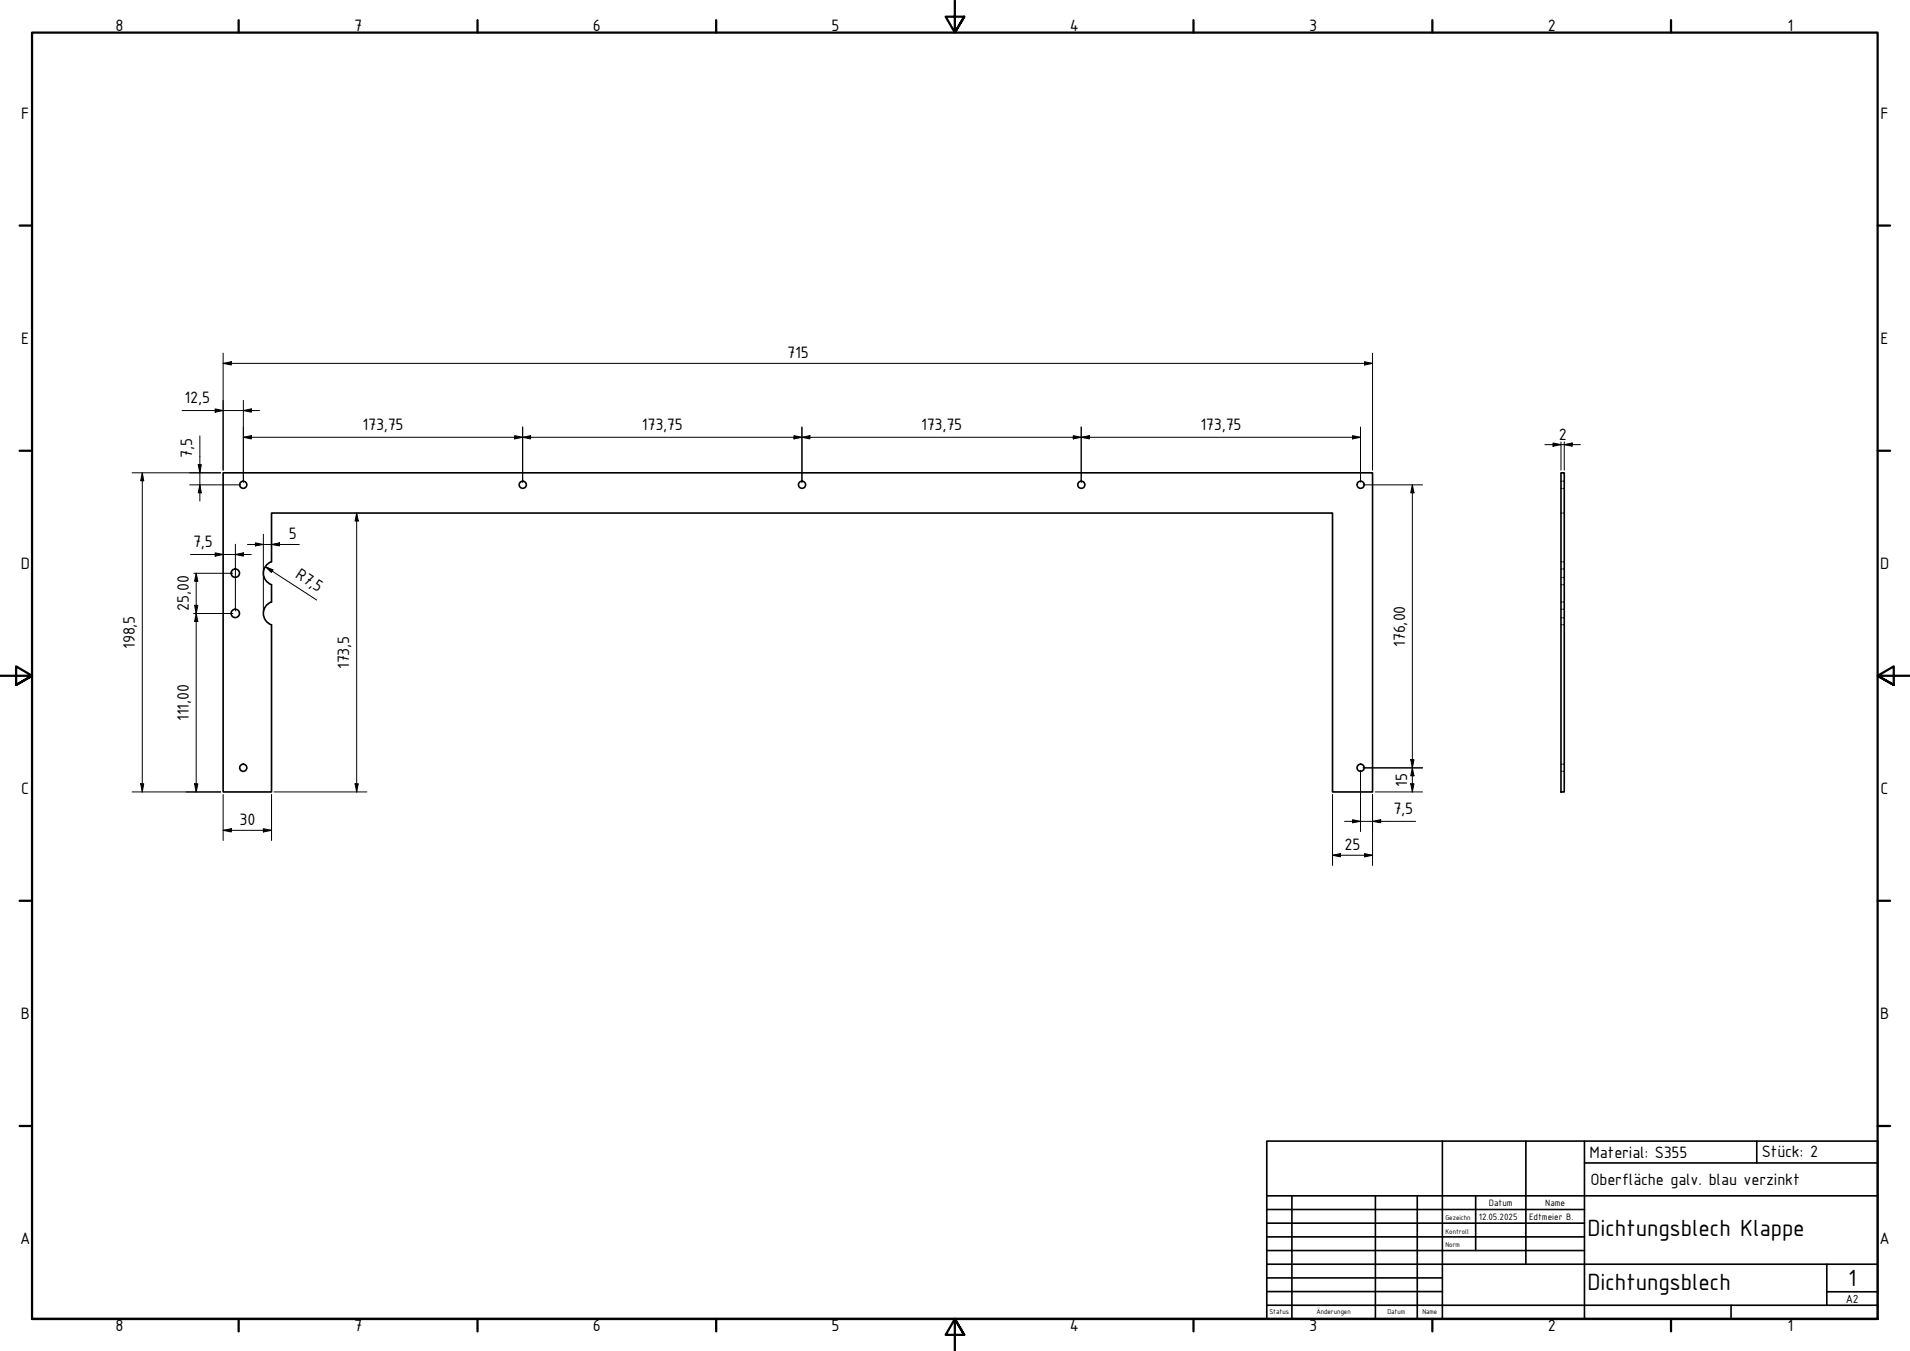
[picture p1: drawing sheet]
<svg xmlns="http://www.w3.org/2000/svg" width="594mm" height="420mm" viewBox="0 0 594 420" stroke-linecap="round" stroke-linejoin="round" font-family="sans-serif">
<!-- layer: Sichtbar (ISO) -->
<g fill="none" stroke="#000" stroke-width=".51">
<path d="M485.5 147h1v99.3h-1zM84.4 181.8a3.8 3.8 0 0 1-2.5-3.5 3.8 3.8 0 0 1 2.5-3.6l.1-15.1h330v86.7h12.4v-99.3h-357.5v99.3h15.1v-52a3.7 3.7 0 0 1-2.6-3.5 3.7 3.7 0 0 1 2.5-3.6M84.5 181.8v5.4"/>
<circle cx="75.7" cy="150.8" r="1.11"/>
<circle cx="162.6" cy="150.8" r="1.11"/>
<circle cx="249.5" cy="150.8" r="1.11"/>
<circle cx="336.3" cy="150.8" r="1.11"/>
<circle cx="423.2" cy="150.8" r="1.11"/>
<circle cx="73.2" cy="178.3" r="1.3"/>
<circle cx="73.2" cy="190.8" r="1.3"/>
<circle cx="75.7" cy="238.8" r="1.11"/>
<circle cx="423.2" cy="238.8" r="1.11"/>
</g>
<!-- layer: Verdeckt (ISO) -->
<g fill="none" stroke="#000" stroke-width=".38">
<path d="M485.5 159.6h.3M485.5 149.6h.3M485.5 151.9h.3M486.2 159.6h.3M486.2 149.6h.3M486.2 151.9h.3M485.5 174.7h.3M485.5 177h.3M485.5 179.6h.3M486.2 174.7h.3M486.2 177h.3M486.2 179.6h.3"/>
<path d="M485.5 181.8h.3M485.5 194.3h.3M485.5 187.2h.3M485.5 189.5h.3M485.5 192.1h.3M486.2 181.8h.3M486.2 194.3h.3M486.2 187.2h.3M486.2 189.5h.3M486.2 192.1h.3M485.5 237.7h.3M485.5 239.9h.3"/>
<path d="M486.2 237.7h.3M486.2 239.9h.3"/>
</g>
<!-- layer: Rahmen (ISO) -->
<g fill="none" stroke="#000" stroke-width=".7">
<path d="M74.2 6.3v3.8M148.5 6.3v3.8M222.8 6.3v3.8M297 .2v9.9l-2.9-4.9h5.8l-2.9 4.9 2.9-4.9M371.2 6.3v3.8M445.5 6.3v3.8M519.7 6.3v3.8M6.1 70.1h3.9M584 70.1h3.9M6.1 140.2h3.9M584 140.2h3.9M0 210.2h10l-5-3v5.8l5-2.8-5 2.8"/>
<path d="M594 210.2h-10l5-3v5.8l-5-2.8 5 2.8M6.1 280.1h3.9M584 280.1h3.9M6.1 350.2h3.9M584 350.2h3.9M10 410.2v-400.1h574v400.1h-574h574M74.2 410.2v3.9M148.5 410.2v3.9M222.8 410.2v3.9M299.9 415.1l-2.9-4.9 2.9 4.9h-5.8l2.9-4.9v10M371.2 410.2v3.9M445.5 410.2v3.9"/>
<path d="M519.7 410.2v3.9"/>
</g>
<!-- layer: Titel (ISO) -->
<g fill="none" stroke="#000" stroke-width=".51">
<path d="M394 354.9h190v55.3h-190zM448.6 354.9v55.3M474.6 354.9v38.3M492.8 354.9v55.3M546.4 354.9v6.8M394 376.2h98.8M394 371.9h190M401.8 371.9v38.3M427.8 371.9v38.3M440.8 371.9v38.3M459 371.9v17M492.8 361.7h91.2"/>
<path d="M394 380.4h98.8M394 384.7h98.8M394 388.9h98.8M394 393.2h190M394 397.4h54.6M568.2 393.2v12.7M394 405.9h190M394 401.7h54.6M538.4 405.9v4.3M568.2 401.7h15.8"/>
</g>
<g fill="none" stroke="#000" stroke-width=".31">
<path d="M69.4 113l2.5-.5v1zM69.4 113h357.5M69.4 109.8v36.4M424.4 112.5l2.5 .5-2.5 .5zM426.9 109.8v36.4M56.6 127.7h24.1M62.2 135.6v20.2M66.9 127.2l2.5 .5-2.5 .5zM75.7 127.7l2.5-.5v1zM75.7 136l2.5-.5v1zM75.7 124.5v25.5M75.7 136h347.5"/>
<path d="M160.1 135.5l2.5 .5-2.5 .5zM162.6 136l2.4-.5v1zM162.6 132.8v17.2M247 135.5l2.4 .5-2.4 .5zM249.4 136l2.5-.5v1zM249.4 132.8v17.2M333.8 135.5l2.5 .5-2.5 .5zM336.3 136l2.5-.5v1zM336.3 132.8v17.2M420.7 135.5l2.5 .5-2.5 .5zM423.2 132.8v17.2M480.5 138.3h11.1"/>
<path d="M483 137.8l2.5 .5-2.5 .5zM485.5 137.5v8.7M486.5 138.3l2.5-.5v1zM486.5 137.5v8.7M41.1 147h27.5M44.3 147l.4 2.5h-.9zM44.3 147v99.3M59 150.8h15.9M61.7 144.5h.9l-.4 2.5zM62.2 150.8l.4 2.5h-.9zM110.9 159.6l.5 2.4h-1zM110.9 159.6v86.7"/>
<path d="M424 150.8h18.5M439.3 150.8l.5 2.5h-1zM439.3 150.8v95.5M59.2 172.4h19M60.3 178.3h12.1M61 178.3l.5 2.5h-1zM61 178.3v68M66.9 171.9l2.5 .5-2.5 .6zM73.2 172.4l2.5-.5v1.1zM73.2 169.3v20.7M77 169.3h16.1M79.4 168.8l2.5 .5-2.5 .5z"/>
<path d="M81.9 166.2v23.8M82.5 176.3l2.4 .9-.5 .8zM82.5 176.3l16 10.3M84.5 169.3l2.4-.5v1zM60.3 190.8h12.1M60.5 188.3h1l-.5 2.5zM61 190.8l.5 2.5h-1zM423.2 239.6v19M424 238.8h18.5M438.8 236.3h1l-.5 2.5zM439.3 238.8l.5 2.5h-1zM41.1 246.3h27.5"/>
<path d="M43.8 243.8h.9l-.4 2.5zM60.5 243.8h1l-.5 2.5zM69.4 258.2l2.5-.5v1zM69.4 247.1v14.3M69.4 258.2h15.1M81.9 257.7l2.6 .5-2.6 .5zM84.5 247.1v14.3M85.2 246.3h28.9M110.4 243.8h1l-.5 2.5zM414.5 247.1v22.1M418.2 255.4h22.1M420.7 254.9l2.5 .5-2.5 .5z"/>
<path d="M426.9 255.4l2.6-.5v1zM426.9 247.1v22.1M427.7 246.3h14.8M438.8 243.8h1l-.5 2.5zM414.5 266l2.4-.5v1zM414.5 266h12.4M424.4 265.5l2.5 .5-2.5 .5z"/>
</g>
<g fill="#000">
<path d="M69.4 113l2.5-.5v1z" fill-rule="evenodd"/>
<path d="M424.4 112.5l2.5 .5-2.5 .5z" fill-rule="evenodd"/>
<path d="M66.9 127.2l2.5 .5-2.5 .5z" fill-rule="evenodd"/>
<path d="M75.7 127.7l2.5-.5v1z" fill-rule="evenodd"/>
<path d="M75.7 136l2.5-.5v1z" fill-rule="evenodd"/>
<path d="M160.1 135.5l2.5 .5-2.5 .5z" fill-rule="evenodd"/>
<path d="M162.6 136l2.4-.5v1z" fill-rule="evenodd"/>
<path d="M247 135.5l2.4 .5-2.4 .5z" fill-rule="evenodd"/>
<path d="M249.4 136l2.5-.5v1z" fill-rule="evenodd"/>
<path d="M333.8 135.5l2.5 .5-2.5 .5z" fill-rule="evenodd"/>
<path d="M336.3 136l2.5-.5v1z" fill-rule="evenodd"/>
<path d="M420.7 135.5l2.5 .5-2.5 .5z" fill-rule="evenodd"/>
<path d="M483 137.8l2.5 .5-2.5 .5z" fill-rule="evenodd"/>
<path d="M486.5 138.3l2.5-.5v1z" fill-rule="evenodd"/>
<path d="M44.3 147l.4 2.5h-.9z" fill-rule="evenodd"/>
<path d="M61.7 144.5h.9l-.4 2.5z" fill-rule="evenodd"/>
<path d="M62.2 150.8l.4 2.5h-.9z" fill-rule="evenodd"/>
<path d="M439.3 150.8l.5 2.5h-1z" fill-rule="evenodd"/>
<path d="M66.9 171.9l2.5 .5-2.5 .6z" fill-rule="evenodd"/>
<path d="M73.2 172.4l2.5-.5v1.1z" fill-rule="evenodd"/>
<path d="M79.4 168.8l2.5 .5-2.5 .5z" fill-rule="evenodd"/>
<path d="M82.5 176.3l2.4 .9-.5 .8z" fill-rule="evenodd"/>
<path d="M84.5 169.3l2.4-.5v1z" fill-rule="evenodd"/>
<path d="M110.9 159.6l.5 2.4h-1z" fill-rule="evenodd"/>
<path d="M60.5 188.3h1l-.5 2.5z" fill-rule="evenodd"/>
<path d="M61 190.8l.5 2.5h-1z" fill-rule="evenodd"/>
<path d="M61 178.3l.5 2.5h-1z" fill-rule="evenodd"/>
<path d="M438.8 236.3h1l-.5 2.5z" fill-rule="evenodd"/>
<path d="M43.8 243.8h.9l-.4 2.5z" fill-rule="evenodd"/>
<path d="M60.5 243.8h1l-.5 2.5z" fill-rule="evenodd"/>
<path d="M69.4 258.2l2.5-.5v1z" fill-rule="evenodd"/>
<path d="M81.9 257.7l2.6 .5-2.6 .5z" fill-rule="evenodd"/>
<path d="M110.4 243.8h1l-.5 2.5z" fill-rule="evenodd"/>
<path d="M420.7 254.9l2.5 .5-2.5 .5z" fill-rule="evenodd"/>
<path d="M426.9 255.4l2.6-.5v1z" fill-rule="evenodd"/>
<path d="M438.8 243.8h1l-.5 2.5z" fill-rule="evenodd"/>
<path d="M439.3 238.8l.5 2.5h-1z" fill-rule="evenodd"/>
<path d="M414.5 266l2.4-.5v1z" fill-rule="evenodd"/>
<path d="M424.4 265.5l2.5 .5-2.5 .5z" fill-rule="evenodd"/>
</g>
<g font-size="7.9">
<text x="493.8" y="384.3">Dichtungsblech Klappe</text>
<text x="493.8" y="401.3">Dichtungsblech</text>
<text x="574.9" y="400">1</text>
</g>
<g font-size="5.5">
<text x="35.9" y="9.8">8</text>
<text x="110.2" y="9.8">7</text>
<text x="184.4" y="9.8">6</text>
<text x="258.6" y="9.8">5</text>
<text x="332.7" y="9.8">4</text>
<text x="407.2" y="9.8">3</text>
<text x="481.4" y="9.8">2</text>
<text x="556" y="9.8">1</text>
<text x="6.6" y="36.9">F</text>
<text x="584.9" y="36.9">F</text>
<text x="6.6" y="106.9">E</text>
<text x="584.9" y="106.9">E</text>
<text x="244.9" y="111.4">715</text>
<text x="57.4" y="125.4">12,5</text>
<text x="112.7" y="133.7">173,75</text>
<text x="199.6" y="133.7">173,75</text>
<text x="286.5" y="133.7">173,75</text>
<text x="373.4" y="133.7">173,75</text>
<text x="484.8" y="136.7">2</text>
<text x="59.8" y="142.5" transform="rotate(-90 59.8 142.5)">7,5</text>
<text x="89.9" y="167.7">5</text>
<text x="60.1" y="170.1">7,5</text>
<text x="6.5" y="176.9">D</text>
<text x="91.6" y="179.4" transform="rotate(33 91.6 179.4)">R7,5</text>
<text x="584.8" y="176.9">D</text>
<text x="58.7" y="190" transform="rotate(-90 58.7 190)">25,00</text>
<text x="41.9" y="201.8" transform="rotate(-90 41.9 201.8)">198,5</text>
<text x="437" y="201.1" transform="rotate(-90 437 201.1)">176,00</text>
<text x="108.6" y="208.1" transform="rotate(-90 108.6 208.1)">173,5</text>
<text x="58.7" y="224.2" transform="rotate(-90 58.7 224.2)">111,00</text>
<text x="437.7" y="244.6" transform="rotate(-90 437.7 244.6)">15</text>
<text x="6.6" y="246.9">C</text>
<text x="584.9" y="246.9">C</text>
<text x="74.5" y="256.6">30</text>
<text x="433.4" y="253.1">7,5</text>
<text x="418.2" y="264.4">25</text>
<text x="6.5" y="316.9">B</text>
<text x="584.8" y="316.9">B</text>
<text x="547.9" y="360">Stück: 2</text>
<text x="494.4" y="360.1">Material: S355</text>
<text x="494.7" y="368.6">Oberfläche galv. blau verzinkt</text>
<text x="6.3" y="386.9">A</text>
<text x="584.6" y="386.9">A</text>
<text x="35.9" y="414.1">8</text>
<text x="110.2" y="414.1">7</text>
<text x="184.4" y="414.1">6</text>
<text x="258.6" y="414.1">5</text>
<text x="332.7" y="414.1">4</text>
<text x="407.2" y="414.1">3</text>
<text x="481.4" y="414.1">2</text>
<text x="556" y="414.1">1</text>
</g>
<text font-size="3.9" x="574.1" y="405.1">A2</text>
<g font-size="3.1">
<text x="463.1" y="375.1">Datum</text>
<text x="480.6" y="375.1">Name</text>
<text x="460" y="379.4">12.05.2025</text>
<text x="475.6" y="379.4">Edtmeier B.</text>
</g>
<g font-size="2.3">
<text x="449.6" y="379.4">Gezeichn</text>
<text x="449.6" y="383.6">Kontroll</text>
<text x="449.6" y="387.9">Norm</text>
<text x="394.8" y="408.8">Status</text>
<text x="409.4" y="408.8">Änderungen</text>
<text x="431.5" y="408.8">Datum</text>
<text x="442.4" y="408.8">Name</text>
</g>
</svg>
